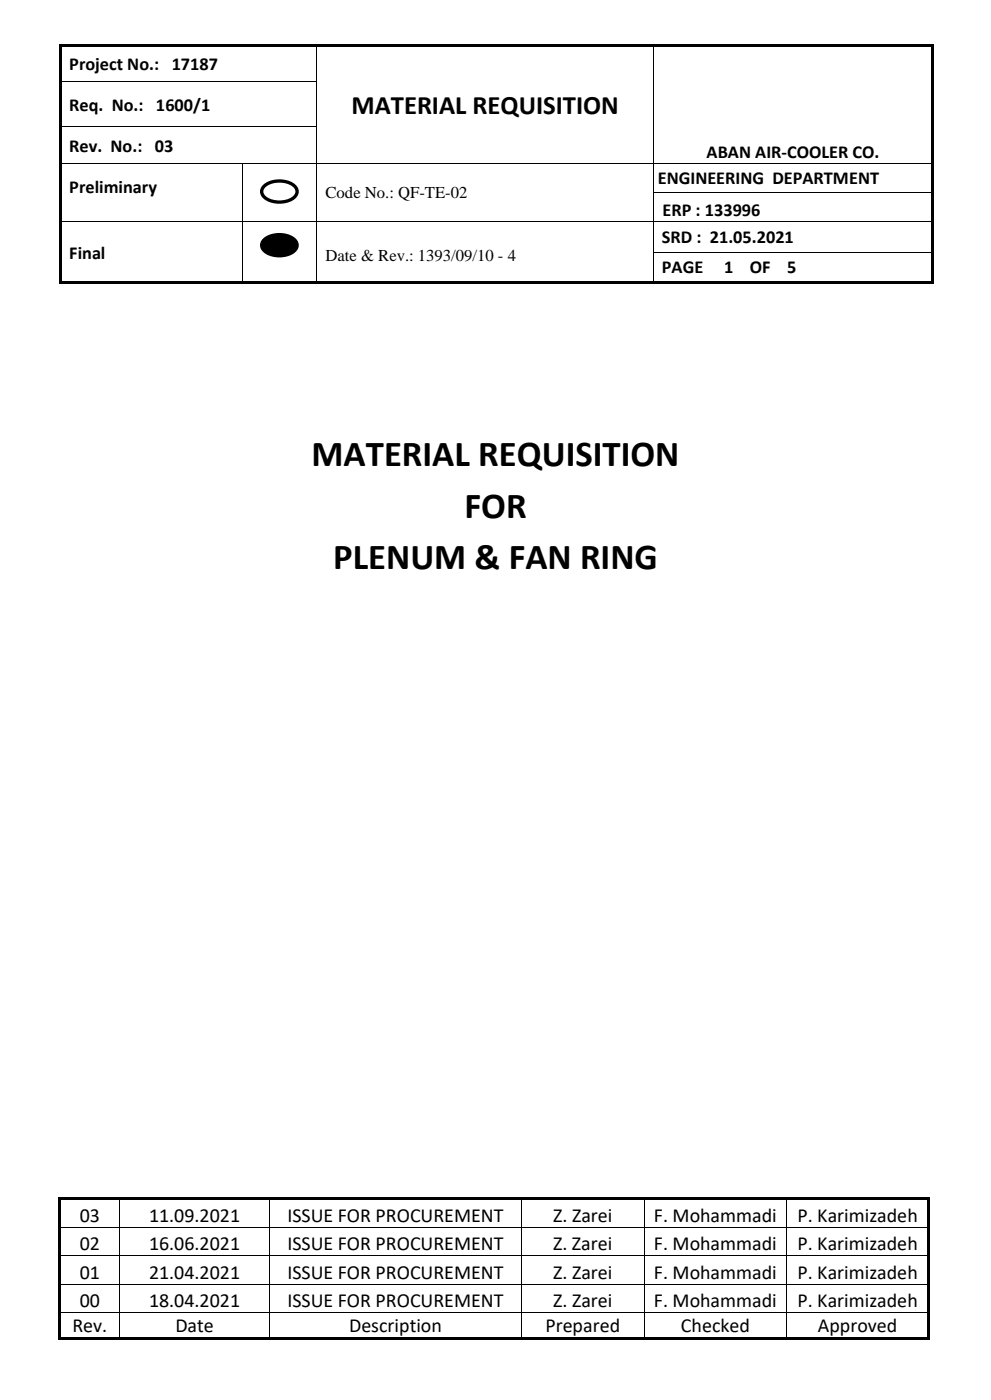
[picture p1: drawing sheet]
<svg xmlns="http://www.w3.org/2000/svg" width="210mm" height="297mm" viewBox="0 0 210 297" stroke-linecap="round" stroke-linejoin="round" font-family="sans-serif">
<g fill="#000">
<path d="M12.5 9.3h.5v.5h-.5z" fill-rule="evenodd"/>
<path d="M12.5 9.3h.5v.5h-.5z" fill-rule="evenodd"/>
<path d="M12.5 9.8h.5v7.4h-.5z" fill-rule="evenodd"/>
<path d="M12.5 17.2h.5v.5h-.5z" fill-rule="evenodd"/>
<path d="M13 9.3h54v.5h-54z" fill-rule="evenodd"/>
<path d="M67 9.3h.5v.5h-.5z" fill-rule="evenodd"/>
<path d="M67 17.2h.2v.5h-.2z" fill-rule="evenodd"/>
<path d="M67.5 9.3h70.9v.5h-70.9z" fill-rule="evenodd"/>
<path d="M138.4 9.3h.6v.5h-.6z" fill-rule="evenodd"/>
<path d="M138.4 17.2h.2v.5h-.2z" fill-rule="evenodd"/>
<path d="M139 9.3h58.4v.5h-58.4z" fill-rule="evenodd"/>
<path d="M197.4 9.3h.5v.5h-.5z" fill-rule="evenodd"/>
<path d="M197.4 9.3h.5v.5h-.5z" fill-rule="evenodd"/>
<path d="M197.4 9.8h.5v7.4h-.5z" fill-rule="evenodd"/>
<path d="M197.4 17.2h.5v.5h-.5z" fill-rule="evenodd"/>
<path d="M12.5 17.7h.5v8.9h-.5z" fill-rule="evenodd"/>
<path d="M12.5 26.6h.5v.6h-.5z" fill-rule="evenodd"/>
<path d="M12.5 27.2h.5v7.3h-.5z" fill-rule="evenodd"/>
<path d="M12.5 34.5h.5v.2h-.5z" fill-rule="evenodd"/>
<path d="M51.3 34.5h.2v.2h-.2z" fill-rule="evenodd"/>
<path d="M67 26.6h.2v.6h-.2z" fill-rule="evenodd"/>
<path d="M67 34.5h.2v.2h-.2z" fill-rule="evenodd"/>
<path d="M138.4 26.6h.2v.6h-.2z" fill-rule="evenodd"/>
<path d="M138.4 34.5h.2v.2h-.2z" fill-rule="evenodd"/>
<path d="M197.4 17.7h.5v8.9h-.5z" fill-rule="evenodd"/>
<path d="M197.4 26.6h.5v.6h-.5z" fill-rule="evenodd"/>
<path d="M197.4 27.2h.5v7.3h-.5z" fill-rule="evenodd"/>
<path d="M197.4 34.5h.5v.2h-.5z" fill-rule="evenodd"/>
<path d="M12.5 34.7h.5v6.1h-.5z" fill-rule="evenodd"/>
<path d="M12.5 40.8h.5v.2h-.5z" fill-rule="evenodd"/>
<path d="M12.5 41h.5v5.8h-.5z" fill-rule="evenodd"/>
<path d="M12.5 46.8h.5v.2h-.5z" fill-rule="evenodd"/>
<path d="M12.5 47h.5v6.4h-.5z" fill-rule="evenodd"/>
<path d="M12.5 53.4h.5v.2h-.5z" fill-rule="evenodd"/>
<path d="M12.5 53.6h.5v6.1h-.5z" fill-rule="evenodd"/>
<path d="M51.3 40.8h.2v.2h-.2z" fill-rule="evenodd"/>
<path d="M51.3 46.8h.2v.2h-.2z" fill-rule="evenodd"/>
<path d="M51.3 53.4h.2v.2h-.2z" fill-rule="evenodd"/>
<path d="M55.8 51a5.2 5.2 0 0 1 6.8 0 1.73 1.73 0 0 1-1 2.8 5.3 5.3 0 0 1-5.8-.8 1.46 1.46 0 0 1 0-2z" fill-rule="evenodd"/>
<path d="M67 40.8h.2v.2h-.2z" fill-rule="evenodd"/>
<path d="M67 46.8h.2v.2h-.2z" fill-rule="evenodd"/>
<path d="M67 53.4h.2v.2h-.2z" fill-rule="evenodd"/>
<path d="M138.4 40.8h.2v.2h-.2z" fill-rule="evenodd"/>
<path d="M138.4 46.8h.2v.2h-.2z" fill-rule="evenodd"/>
<path d="M138.4 53.4h.2v.2h-.2z" fill-rule="evenodd"/>
<path d="M197.4 34.7h.5v6.1h-.5z" fill-rule="evenodd"/>
<path d="M197.4 40.8h.5v.2h-.5z" fill-rule="evenodd"/>
<path d="M197.4 41h.5v5.8h-.5z" fill-rule="evenodd"/>
<path d="M197.4 46.8h.5v.2h-.5z" fill-rule="evenodd"/>
<path d="M197.4 47h.5v6.4h-.5z" fill-rule="evenodd"/>
<path d="M197.4 53.4h.5v.2h-.5z" fill-rule="evenodd"/>
<path d="M197.4 53.6h.5v6.1h-.5z" fill-rule="evenodd"/>
<path d="M12.5 59.7h.5v.5h-.5z" fill-rule="evenodd"/>
<path d="M12.5 59.7h.5v.5h-.5z" fill-rule="evenodd"/>
<path d="M13 59.7h38.3v.5h-38.3z" fill-rule="evenodd"/>
<path d="M51.3 59.7h.6v.5h-.6z" fill-rule="evenodd"/>
<path d="M51.9 59.7h15.1v.5h-15.1z" fill-rule="evenodd"/>
<path d="M67 59.7h.5v.5h-.5z" fill-rule="evenodd"/>
<path d="M67.5 59.7h70.9v.5h-70.9z" fill-rule="evenodd"/>
<path d="M138.4 59.7h.6v.5h-.6z" fill-rule="evenodd"/>
<path d="M139 59.7h58.4v.5h-58.4z" fill-rule="evenodd"/>
<path d="M197.4 59.7h.5v.5h-.5z" fill-rule="evenodd"/>
<path d="M197.4 59.7h.5v.5h-.5z" fill-rule="evenodd"/>
</g>
<g fill="none" stroke="#000" stroke-width=".21">
<path d="M13 17.3h54M67.1 9.8v7.4M67.1 17.7v8.9M138.5 9.8v7.4M138.5 17.7v8.9M13 26.7h54M13 34.6h38.3M51.4 34.7v6.1M51.5 34.6h15.5M67.1 27.2v7.3M67.1 34.7v6.1M67.2 34.6h71.2"/>
<path d="M138.5 27.2v7.3M138.5 34.7v6.1M138.6 34.6h58.8M13 46.9h38.3M51.4 41v5.8M51.4 47v6.4M51.4 53.6v6.1M51.5 46.9h15.5M67.1 41v5.8M67.1 47v6.4M67.1 53.6v6.1M67.2 46.9h71.2"/>
<path d="M138.5 41v5.8M138.5 47v6.4M138.5 53.6v6.1M138.6 40.9h58.8M138.6 46.9h58.8M138.6 53.5h58.8"/>
</g>
<path d="M55.8 51a5.2 5.2 0 0 1 6.8 0 1.73 1.73 0 0 1-1 2.8 5.3 5.3 0 0 1-5.8-.8 1.46 1.46 0 0 1 0-2z" fill="none" stroke="#000" stroke-width=".71" stroke-linecap="butt"/>
<path d="M55.8 39.7a5.2 5.2 0 0 1 6.8 0 1.73 1.73 0 0 1-1 2.7 5.3 5.3 0 0 1-5.8-.8 1.46 1.46 0 0 1 0-1.9z" fill-rule="evenodd" fill="#fff"/>
<path d="M55.8 39.7a5.2 5.2 0 0 1 6.8 0 1.73 1.73 0 0 1-1 2.7 5.3 5.3 0 0 1-5.8-.8 1.46 1.46 0 0 1 0-1.9z" fill="none" stroke="#000" stroke-width=".71" stroke-linecap="butt"/>
<g fill="#000">
<path d="M12.4 253.9h.6v.5h-.6z" fill-rule="evenodd"/>
<path d="M12.4 253.9h.6v.5h-.6z" fill-rule="evenodd"/>
<path d="M13 253.9h12.3v.5h-12.3z" fill-rule="evenodd"/>
<path d="M25.3 253.9h.5v.5h-.5z" fill-rule="evenodd"/>
<path d="M25.8 253.9h31.3v.5h-31.3z" fill-rule="evenodd"/>
<path d="M57.1 253.9h.5v.5h-.5z" fill-rule="evenodd"/>
<path d="M57.6 253.9h52.8v.5h-52.8z" fill-rule="evenodd"/>
<path d="M110.4 253.9h.6v.5h-.6z" fill-rule="evenodd"/>
<path d="M111 253.9h25.5v.5h-25.5z" fill-rule="evenodd"/>
<path d="M136.5 253.9h.5v.5h-.5z" fill-rule="evenodd"/>
<path d="M137 253.9h29.6v.5h-29.6z" fill-rule="evenodd"/>
<path d="M166.6 253.9h.5v.5h-.5z" fill-rule="evenodd"/>
<path d="M167.1 253.9h29.5v.5h-29.5z" fill-rule="evenodd"/>
<path d="M196.6 253.9h.5v.5h-.5z" fill-rule="evenodd"/>
<path d="M196.6 253.9h.5v.5h-.5z" fill-rule="evenodd"/>
<path d="M12.4 254.4h.6v5.9h-.6z" fill-rule="evenodd"/>
<path d="M12.4 260.3h.6v.2h-.6z" fill-rule="evenodd"/>
<path d="M12.4 260.5h.6v5.9h-.6z" fill-rule="evenodd"/>
<path d="M12.4 266.4h.6v.1h-.6z" fill-rule="evenodd"/>
<path d="M12.4 266.5h.6v5.9h-.6z" fill-rule="evenodd"/>
<path d="M12.4 272.4h.6v.2h-.6z" fill-rule="evenodd"/>
<path d="M12.4 272.6h.6v5.8h-.6z" fill-rule="evenodd"/>
<path d="M12.4 278.4h.6v.2h-.6z" fill-rule="evenodd"/>
<path d="M25.3 260.3h.2v.2h-.2z" fill-rule="evenodd"/>
<path d="M25.3 266.4h.2v.1h-.2z" fill-rule="evenodd"/>
<path d="M25.3 272.4h.2v.2h-.2z" fill-rule="evenodd"/>
<path d="M25.3 278.4h.2v.2h-.2z" fill-rule="evenodd"/>
<path d="M57.1 260.3h.1v.2h-.1z" fill-rule="evenodd"/>
<path d="M57.1 266.4h.1v.1h-.1z" fill-rule="evenodd"/>
<path d="M57.1 272.4h.1v.2h-.1z" fill-rule="evenodd"/>
<path d="M57.1 278.4h.1v.2h-.1z" fill-rule="evenodd"/>
<path d="M110.4 260.3h.2v.2h-.2z" fill-rule="evenodd"/>
<path d="M110.4 266.4h.2v.1h-.2z" fill-rule="evenodd"/>
<path d="M110.4 272.4h.2v.2h-.2z" fill-rule="evenodd"/>
<path d="M110.4 278.4h.2v.2h-.2z" fill-rule="evenodd"/>
<path d="M136.5 260.3h.1v.2h-.1z" fill-rule="evenodd"/>
<path d="M136.5 266.4h.1v.1h-.1z" fill-rule="evenodd"/>
<path d="M136.5 272.4h.1v.2h-.1z" fill-rule="evenodd"/>
<path d="M136.5 278.4h.1v.2h-.1z" fill-rule="evenodd"/>
<path d="M166.6 260.3h.2v.2h-.2z" fill-rule="evenodd"/>
<path d="M166.6 266.4h.2v.1h-.2z" fill-rule="evenodd"/>
<path d="M166.6 272.4h.2v.2h-.2z" fill-rule="evenodd"/>
<path d="M166.6 278.4h.2v.2h-.2z" fill-rule="evenodd"/>
<path d="M196.6 254.4h.5v5.9h-.5z" fill-rule="evenodd"/>
<path d="M196.6 260.3h.5v.2h-.5z" fill-rule="evenodd"/>
<path d="M196.6 260.5h.5v5.9h-.5z" fill-rule="evenodd"/>
<path d="M196.6 266.4h.5v.1h-.5z" fill-rule="evenodd"/>
<path d="M196.6 266.5h.5v5.9h-.5z" fill-rule="evenodd"/>
<path d="M196.6 272.4h.5v.2h-.5z" fill-rule="evenodd"/>
<path d="M196.6 272.6h.5v5.8h-.5z" fill-rule="evenodd"/>
<path d="M196.6 278.4h.5v.2h-.5z" fill-rule="evenodd"/>
<path d="M12.4 278.6h.6v5.2h-.6z" fill-rule="evenodd"/>
<path d="M12.4 283.8h.6v.5h-.6z" fill-rule="evenodd"/>
<path d="M12.4 283.8h.6v.5h-.6z" fill-rule="evenodd"/>
<path d="M13 283.8h12.3v.5h-12.3z" fill-rule="evenodd"/>
<path d="M25.3 283.8h.5v.5h-.5z" fill-rule="evenodd"/>
<path d="M25.8 283.8h31.3v.5h-31.3z" fill-rule="evenodd"/>
<path d="M57.1 283.8h.5v.5h-.5z" fill-rule="evenodd"/>
<path d="M57.6 283.8h52.8v.5h-52.8z" fill-rule="evenodd"/>
<path d="M110.4 283.8h.6v.5h-.6z" fill-rule="evenodd"/>
<path d="M111 283.8h25.5v.5h-25.5z" fill-rule="evenodd"/>
<path d="M136.5 283.8h.5v.5h-.5z" fill-rule="evenodd"/>
<path d="M137 283.8h29.6v.5h-29.6z" fill-rule="evenodd"/>
<path d="M166.6 283.8h.5v.5h-.5z" fill-rule="evenodd"/>
<path d="M167.1 283.8h29.5v.5h-29.5z" fill-rule="evenodd"/>
<path d="M196.6 278.6h.5v5.2h-.5z" fill-rule="evenodd"/>
<path d="M196.6 283.8h.5v.5h-.5z" fill-rule="evenodd"/>
<path d="M196.6 283.8h.5v.5h-.5z" fill-rule="evenodd"/>
</g>
<g fill="none" stroke="#000" stroke-width=".21">
<path d="M25.4 254.4v5.9M57.1 254.4v5.9M110.5 254.4v5.9M136.5 254.4v5.9M166.7 254.4v5.9M13 260.4h12.3M13 266.4h12.3M13 272.5h12.3M13 278.5h12.3M25.4 260.5v5.9M25.4 266.5v5.9M25.4 272.6v5.8"/>
<path d="M25.4 278.6v5.2M25.5 260.4h31.6M25.5 266.4h31.6M25.5 272.5h31.6M25.5 278.5h31.6M57.1 260.5v5.9M57.1 266.5v5.9M57.1 272.6v5.8M57.1 278.6v5.2M57.2 260.4h53.2M57.2 266.4h53.2M57.2 272.5h53.2"/>
<path d="M57.2 278.5h53.2M110.5 260.5v5.9M110.5 266.5v5.9M110.5 272.6v5.8M110.5 278.6v5.2M110.6 260.4h25.9M110.6 266.4h25.9M110.6 272.5h25.9M110.6 278.5h25.9M136.5 260.5v5.9M136.5 266.5v5.9M136.5 272.6v5.8"/>
<path d="M136.5 278.6v5.2M136.6 260.4h30M136.6 266.4h30M136.6 272.5h30M136.6 278.5h30M166.7 260.5v5.9M166.7 266.5v5.9M166.7 272.6v5.8M166.7 278.6v5.2M166.8 260.4h29.8M166.8 266.4h29.8M166.8 272.5h29.8"/>
<path d="M166.8 278.5h29.8"/>
</g>
<g font-size="7.8">
<text x="66" y="98.9">MATERIAL REQUISITION</text>
<text x="98.4" y="109.8">FOR</text>
<text x="70.6" y="120.7">PLENUM &amp; FAN RING</text>
</g>
<text font-size="5.7" x="74.5" y="24.2">MATERIAL REQUISITION</text>
<g font-size="4.2">
<text x="16.9" y="259.1">03</text>
<text x="31.6" y="259.1">11.09.2021</text>
<text x="60.9" y="259.1">ISSUE FOR PROCUREMENT</text>
<text x="117.2" y="259.1">Z. Zarei</text>
<text x="138.6" y="259.1">F. Mohammadi</text>
<text x="169" y="259.1">P. Karimizadeh</text>
<text x="16.9" y="265.2">02</text>
<text x="31.6" y="265.2">16.06.2021</text>
<text x="60.9" y="265.2">ISSUE FOR PROCUREMENT</text>
<text x="117.2" y="265.2">Z. Zarei</text>
<text x="138.6" y="265.2">F. Mohammadi</text>
<text x="169" y="265.2">P. Karimizadeh</text>
<text x="16.9" y="271.3">01</text>
<text x="31.6" y="271.3">21.04.2021</text>
<text x="60.9" y="271.3">ISSUE FOR PROCUREMENT</text>
<text x="117.2" y="271.3">Z. Zarei</text>
<text x="138.6" y="271.3">F. Mohammadi</text>
<text x="169" y="271.3">P. Karimizadeh</text>
<text x="16.9" y="277.3">00</text>
<text x="31.6" y="277.3">18.04.2021</text>
<text x="60.9" y="277.3">ISSUE FOR PROCUREMENT</text>
<text x="117.2" y="277.3">Z. Zarei</text>
<text x="138.6" y="277.3">F. Mohammadi</text>
<text x="169" y="277.3">P. Karimizadeh</text>
<text x="15.3" y="282.6">Rev.</text>
<text x="37.2" y="282.6">Date</text>
<text x="74" y="282.6">Description</text>
<text x="115.6" y="282.6">Prepared</text>
<text x="144.3" y="282.6">Checked</text>
<text x="173.3" y="282.6">Approved</text>
</g>
<g font-size="3.9">
<text x="14.7" y="14.8">Project No.: 17187</text>
<text x="14.7" y="23.5">Req. No.: 1600/1</text>
<text x="14.7" y="32.2">Rev. No.: 03</text>
<text x="149.8" y="33.5">ABAN AIR-COOLER CO.</text>
<text x="14.7" y="41">Preliminary</text>
<text x="139.4" y="39.1">ENGINEERING DEPARTMENT</text>
<text x="140.4" y="45.8">ERP : 133996</text>
<text x="140.3" y="51.5">SRD : 21.05.2021</text>
<text x="14.7" y="54.8">Final</text>
<text x="140.3" y="58">PAGE</text>
<text x="153.5" y="58">1</text>
<text x="158.9" y="58">OF</text>
<text x="166.8" y="58">5</text>
</g>
<g font-size="3.5">
<text x="69" y="42">Code No.: QF-TE-02</text>
<text x="69" y="55.3">Date &amp; Rev.: 1393/09/10 - 4</text>
</g>
</svg>
